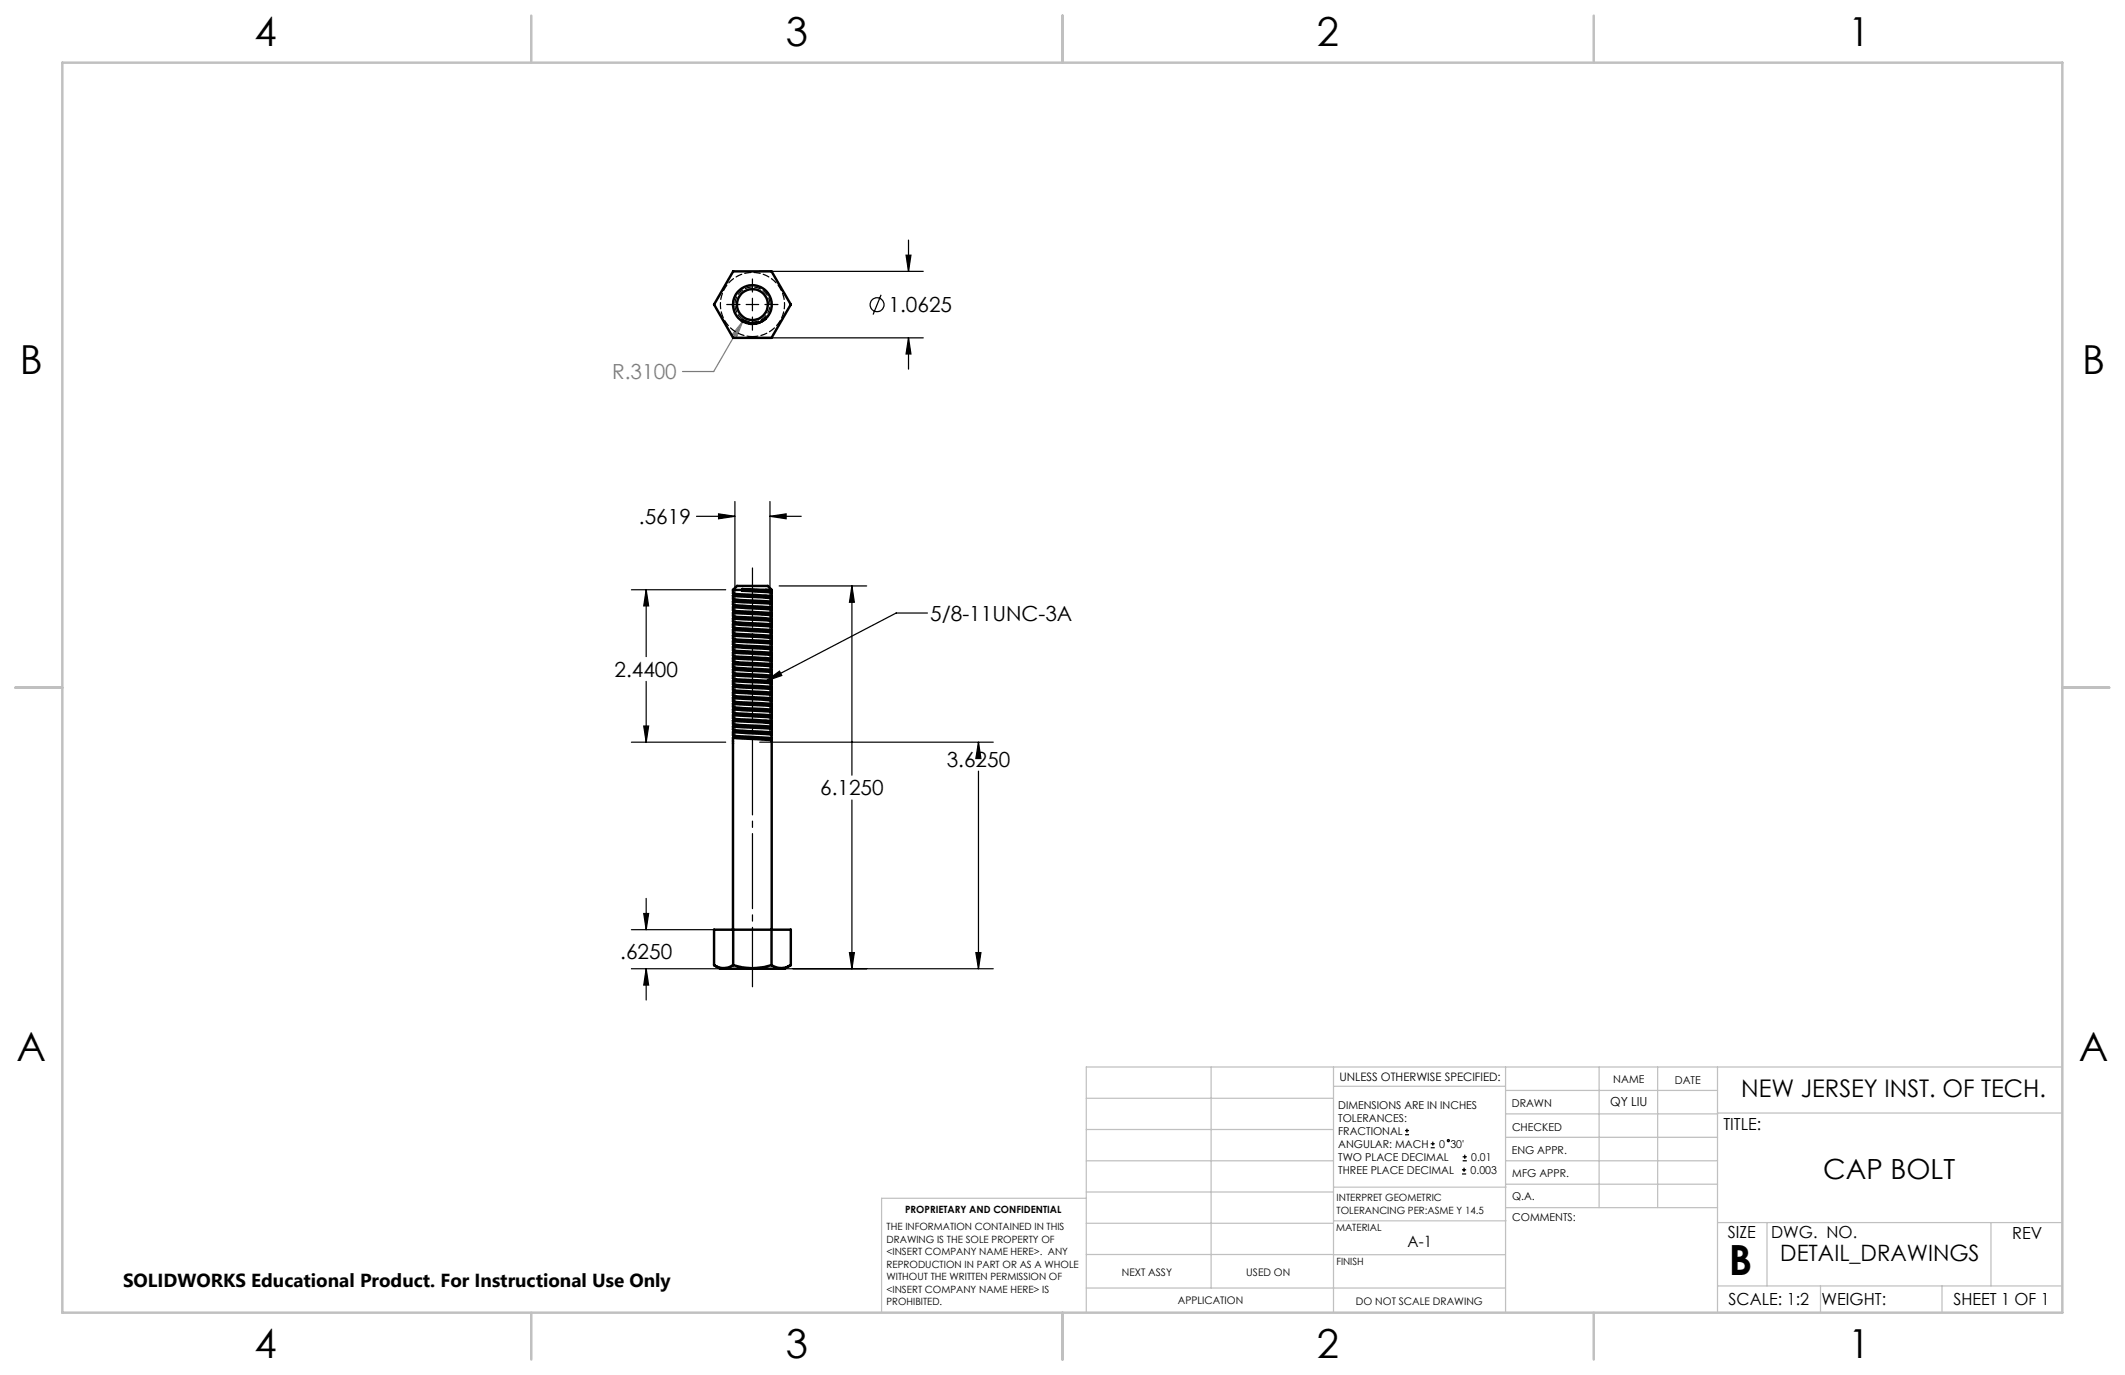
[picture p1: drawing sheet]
<svg xmlns="http://www.w3.org/2000/svg" width="432mm" height="279mm" viewBox="0 0 432 279" stroke-linecap="round" stroke-linejoin="round" font-family="sans-serif">
<g fill="none" stroke="#000" stroke-width=".25">
<path d="M152.9 56.7v2.6M154.4 55.1h33.2M179 59.9l-1.6 4M184.1 51.9h1l-.5 3.2zM184.6 48.8v6.3M147.7 61.9h2.7M151.6 61.9h2.6M152.9 60.6v2.5M152.9 64.4v2.7M154.4 68.7h33.2M155.4 61.9h2.7M184.6 68.7v6.3"/>
<path d="M184.6 68.7l.5 3.2h-1zM128.3 119.8h19.2M131.3 119.8v13.6M131.3 119.8l.5 3.3h-1zM141.5 104.9h7.8M146 104.4l3.3 .5-3.3 .5zM149.3 101.9v47.4M156.5 101.9v47.4M156.5 104.9h6.3M156.5 104.9l3.2-.5v1zM158.3 119.1h17.8M173.1 119.1v38.4"/>
<path d="M173.1 119.1l.5 3.3h-1zM131.3 138.5v12.3M155.7 138.4l2.7-2 .5 .9zM188.5 124.6h-6.4l-26.4 13.8M128.3 150.8h19.2M130.8 147.5h1l-.5 3.3zM154.4 150.8h47.4M198.8 150.8v.9M198.8 156.7v40.1M198.8 150.8l.5 3.3h-1zM173.1 162.6v34.2M128.3 196.8h23.1"/>
<path d="M128.3 188.9h27M130.8 185.6h1l-.5 3.3zM131.3 182.6v6.3M131.3 196.8v6.4M131.3 196.8l.5 3.4h-1zM154.4 196.8h47.4M172.6 193.6h1l-.5 3.2zM198.3 193.6h1l-.5 3.2zM285.5 230.6h.8M285.5 229.7h.8M285.9 229.3v.9M290.7 233.2h.8"/>
<path d="M290.7 232.4h.8M291.1 232v.8M297.1 238.5h.8M297.1 237.7h.8M297.2 235.9h.9M297.2 235.1h.9M297.5 237.3v.8M297.6 234.6v.9"/>
<circle cx="178.2" cy="61.9" r="1.41"/>
<circle cx="294.3" cy="231.8" r=".22"/>
</g>
<path d="M150.9 65.3l-5.9 10.2h-6.3M150.9 65.3l-1.2 3.1-.9-.5zM152.1 65.8h1.3" fill="none" stroke="#808080" stroke-width=".25"/>
<path d="M152.9 200.5v-85.1" fill="none" stroke="#000" stroke-width=".25" stroke-dasharray="15.2 1.3 1.3 1.3" stroke-dashoffset="3.2"/>
<g fill="none" stroke="#c0c0c0" stroke-width=".25">
<path d="M246.1 216.8v44.9M271 216.8v49.9M305.9 216.8v49.9M324.9 216.8v28.6M336.8 216.8v28.6M349 216.8v49.9M419.1 216.8h-198.4v49.9M220.7 235.9h50.3M220.7 229.5h50.3M220.7 223.2h50.3M271 220.7h34.9M305.9 231.1h43.1"/>
<path d="M305.9 226.3h43.1M305.9 221.6h43.1M305.9 235.9h43.1M349 226.2h70.1M220.7 248.6h50.3M220.7 242.2h50.3M220.7 254.9h50.3M220.7 243.5h-41.6v23.2M271 255h34.9M271 248.1h35M271 241.2h35M305.9 240.6h43.1"/>
<path d="M306 245.4h43M349 248.4h70.1M359.1 248.4v12.9M404.6 248.4v12.9M220.7 261.7h85.2M349 261.3h70.1M369.9 261.3v5.4M394.6 261.3v5.4"/>
</g>
<path d="M12.7 12.7h406.4v254h-406.4zM108 3.2v9.5M215.9 3.2v9.5M323.8 3.2v9.5M3.1 139.7h9.6M419.1 139.7h9.5M108 266.7v9.6M215.9 266.7v9.6M323.8 266.7v9.6" fill="none" stroke="#c0c0c0" stroke-width=".5"/>
<g fill="#000">
<path d="M155.7 138.4l2.7-2 .5 .9z"/>
<path d="M173.1 119.1l.5 3.3h-1zM172.6 193.6h1l-.5 3.2zM130.8 185.6h1l-.5 3.3zM131.3 196.8l.5 3.4h-1zM198.8 150.8l.5 3.3h-1zM198.3 193.6h1l-.5 3.2zM130.8 147.5h1l-.5 3.3zM131.3 119.8l.5 3.3h-1zM146 104.4l3.3 .5-3.3 .5zM156.5 104.9l3.2-.5v1zM184.6 68.7l.5 3.2h-1zM184.1 51.9h1l-.5 3.2z"/>
</g>
<path d="M150.9 65.3l-1.2 3.1-.9-.5z" fill="#808080"/>
<g fill="none" stroke="#000" stroke-width=".5">
<path d="M149 55.1h7.8l3.9 6.8-3.9 6.8h-7.8l-3.9-6.8zM155.6 64.7a3.8 3.8 0 0 1-4.8 .4v.1M155.6 64.7a3.9 3.9 0 0 0-.1-5.8 3.9 3.9 0 0 0-5.8 .6 3.9 3.9 0 0 0 1.1 5.7M155.6 64.7a4 4 0 0 1-4.8 .5M148.9 119.9v.7l.4 .1 7.5 .5M148.9 119.9h1.9M148.9 119.9l.9-.8h6.2l.8 .8M150.8 119.9v.2M150.8 119.7l4.8 .2M150.8 119.7l.2 .1M150.8 119.7v.2M151 119.8l5.2 .4 .6 .2"/>
<path d="M151 119.8l-.2 .3M155.6 119.9l1.2 .1M155.6 119.9h1.2M156.8 119.9v.1M148.9 121l.1 .8 7.8 .5M148.9 122.2l.1 .7 7.8 .6M148.9 123.3l.1 .8 7.8 .5M148.9 124.5l.1 .7 7.8 .6M148.9 125.6l.1 .8 7.8 .5M148.9 126.8l.1 .8 7.8 .5M148.9 128v.7l.4 .1 7.5 .5M148.9 129.1l.1 .8 7.8 .5"/>
<path d="M148.9 130.2l.1 .8 7.8 .6M148.9 131.4l.1 .8 7.8 .5M148.9 132.6v.7l.4 .1 7.5 .5M148.9 133.7l.1 .8 7.8 .5M148.9 134.9l.1 .7 7.8 .6M148.9 136l.1 .8 7.8 .5M148.9 137.2l.1 .7 7.8 .6M148.9 138.3l.1 .8 7.8 .5M148.9 139.5l.1 .8 7.8 .5M149 139.1a10.7 10.7 0 0 0 4.4 .5 6.9 6.9 0 0 1 3.4 .5M149 137.9a7.3 7.3 0 0 0 3.6 .5h.8a6.9 6.9 0 0 1 3.4 .5M149 136.8a8.4 8.4 0 0 0 3.6 .4l3.6 .3 .6 .3"/>
<path d="M149 135.6a9 9 0 0 0 3.6 .5h.8a6.9 6.9 0 0 1 3.4 .5M149 134.5a10.7 10.7 0 0 0 4.4 .5 6.9 6.9 0 0 1 3.4 .4M149 133.3l.7 .3 4.4 .2a4.9 4.9 0 0 1 2.7 .5M149 132.2a8.4 8.4 0 0 0 3.6 .4l3.6 .3 .6 .2M149 131a9 9 0 0 0 3.6 .5h.8a6.9 6.9 0 0 1 3.4 .5M149 129.9a7.3 7.3 0 0 0 3.6 .4l.8 .1a6.9 6.9 0 0 1 3.4 .4M149 128.7a8.4 8.4 0 0 0 3.6 .5l3.6 .2 .6 .2M149 127.6a8.4 8.4 0 0 0 3.6 .4l.8 .1a6.9 6.9 0 0 1 3.4 .4M149 126.4a10.7 10.7 0 0 0 4.4 .5 6.9 6.9 0 0 1 3.4 .5M149 125.2a7.3 7.3 0 0 0 3.6 .5h.8a6.9 6.9 0 0 1 3.4 .5M149 124.1a8.4 8.4 0 0 0 3.6 .4l3.6 .3 .6 .3M149 122.9a9 9 0 0 0 3.6 .5h.8a6.9 6.9 0 0 1 3.4 .5"/>
<path d="M149 121.8a10.7 10.7 0 0 0 4.4 .5 6.9 6.9 0 0 1 3.4 .4M149 120.6l.7 .3 4.4 .2a4.9 4.9 0 0 1 2.7 .5M149.3 139.3l-.4 .2 7.9 .6M149.3 138.1l-.4 .2 7.8 .6 .1 .7M149.3 137l-.4 .2 7.9 .6M149.3 135.8l-.4 .2 7.9 .6M149.3 134.7l-.4 .2 7.9 .5M149.3 133.5l-.4 .2 7.8 .6 .1 .7M149.3 132.4l-.4 .2 7.9 .5M149.3 131.2l-.4 .2 7.9 .6M149.3 130l-.4 .2 7.6 .5 .3 .1v.8M149.3 128.9l-.4 .2 7.8 .5 .1 .8"/>
<path d="M149.3 127.7l-.4 .3 7.9 .5M149.3 126.6l-.4 .2 7.9 .6M149.3 125.4l-.4 .2 7.8 .6 .1 .7M149.3 124.3l-.4 .2 7.9 .6M149.3 123.1l-.4 .2 7.9 .6M149.3 122l-.4 .2 7.9 .5M149.3 120.8l-.4 .2 7.8 .6 .1 .7M150.8 120.1l6 .3M156.8 139.7l-.3 .1M156.8 138.5l-.3 .2M156.8 137.3l-.3 .2M156.8 136.2l-.3 .2"/>
<path d="M156.8 135l-.3 .2M156.8 133.9l-.3 .2M156.8 132.7l-.3 .2M156.8 131.6l-.3 .2M156.8 130.4l-.3 .2M156.8 129.3l-.3 .2M156.8 128.1l-.3 .2M156.8 127l-.3 .1M156.8 125.8l-.3 .2M156.8 124.6l-.3 .2M156.8 123.5l-.3 .2M156.8 122.3l-.3 .2"/>
<path d="M156.8 121.2l-.3 .2M156.8 120l-.3 .2M156.8 120.4v.8M156.8 122.7v.8M156.8 123.9v.7M156.8 125.1v.7M156.8 127.4v.7M156.8 128.5v.8M156.8 132v.7M156.8 133.1v.8M156.8 135.4v.8M156.8 136.6v.7"/>
<path d="M156.8 137.8v.7M148.9 140.7v.7l.4 .1 7.5 .5M148.9 141.8l.1 .8 7.8 .5M148.9 142.9l.1 .8 7.8 .6M148.9 144.1l.1 .8 7.8 .5M148.9 145.3v.7l.4 .1 7.5 .5M148.9 146.4l.1 .8 7.8 .5M148.9 147.6l.1 .7 7.8 .6M148.9 148.7l.1 .8 7.8 .5M148.9 149.9v39M149 148.3a9 9 0 0 0 3.6 .5h.8a6.9 6.9 0 0 1 3.4 .5M149 147.2a10.7 10.7 0 0 0 4.4 .5 6.9 6.9 0 0 1 3.4 .4"/>
<path d="M149 146l.7 .3 4.4 .2a4.9 4.9 0 0 1 2.7 .5M149 144.9a8.4 8.4 0 0 0 3.6 .4l3.6 .3 .6 .2M149 143.7a9 9 0 0 0 3.6 .5h.8a6.9 6.9 0 0 1 3.4 .5M149 142.6a7.3 7.3 0 0 0 3.6 .4l.8 .1a6.9 6.9 0 0 1 3.4 .4M149 141.4a8.4 8.4 0 0 0 3.6 .5l3.6 .2 .6 .2M149 140.3a8.4 8.4 0 0 0 3.6 .4l.8 .1a6.9 6.9 0 0 1 3.4 .4M149 149.5a8.4 8.4 0 0 0 3.6 .4l3.6 .3 .6 .3M149.3 149.7l-.4 .2 7.9 .6M149.3 148.5l-.4 .2 7.9 .6M149.3 147.4l-.4 .2 7.9 .5M149.3 146.2l-.4 .2 7.8 .6 .1 .7M149.3 145.1l-.4 .2 7.9 .5"/>
<path d="M149.3 143.9l-.4 .2 7.9 .6M149.3 142.7l-.4 .2 7.6 .5 .3 .1v.8M149.3 141.6l-.4 .2 7.8 .5 .1 .8M149.3 140.4l-.4 .3 7.9 .5M156.8 148.9l-.3 .2M156.8 147.7l-.3 .2M156.8 146.6l-.3 .2M156.8 145.4l-.3 .2M156.8 144.3l-.3 .2M156.8 143.1l-.3 .2M156.8 142l-.3 .2M156.8 140.8l-.3 .2"/>
<path d="M156.8 150l-.3 .2M156.8 140.1v.7M156.8 141.2v.8M156.8 144.7v.7M156.8 145.8v.8M156.8 148.1v.8M156.8 149.3v.7M156.8 150.5v38.4M145.1 196.1a3.4 3.4 0 0 0 3.9 0M145.1 196.1l1.3 .7h13l1.3-.7M145.1 196.1v-7.2h15.6v7.2M149 196.1l.9 .3a12 12 0 0 0 6.9-.3"/>
<path d="M149 188.9v7.2M156.8 196.1a3.5 3.5 0 0 0 3.9 0M156.8 188.9v7.2"/>
<circle cx="152.9" cy="61.9" r="3.1"/>
</g>
<circle cx="150.8" cy="65.2" r=".25" fill="#000"/>
<path d="M149.3 61.9h-.3M150.6 65l.5 .3M150.8 65.2l-.2-.1M150.9 65.1l.1-.2M151 64.9l-.1 .2M155.8 64.6l-.2 .1" fill="none" stroke="#000" stroke-width=".25" stroke-dasharray="1.3 .6"/>
<path d="M151 64.9a3.6 3.6 0 0 1 .1-6 3.6 3.6 0 0 1 5.4 2.6 3.6 3.6 0 0 1-4.6 3.8l-.9-.4" fill="none" stroke="#000" stroke-width=".25" stroke-dasharray="1.3 .6" stroke-dashoffset="-.1"/>
<path d="M155 65.2l.6-.5" fill="none" stroke="#000" stroke-width=".25" stroke-dasharray="1.3 .6" stroke-dashoffset=".4"/>
<path d="M152.9 68.4a6.5 6.5 0 0 0 5.7-9.6 6.5 6.5 0 0 0-11.1-.5 6.5 6.5 0 0 0 4.8 10.1h.6" fill="none" stroke="#000" stroke-width=".25" stroke-dasharray="1.3 .6" stroke-dashoffset=".2"/>
<text font-size="8.5" x="351.3" y="259">B</text>
<g font-size="8.1">
<text x="51.7" y="9.3">4</text>
<text x="159.7" y="9.3">3</text>
<text x="267.6" y="9.3">2</text>
<text x="375.6" y="9.3">1</text>
<text x="4" y="76">B</text>
<text x="423.1" y="76">B</text>
<text x="3.3" y="215.7">A</text>
<text x="422.4" y="215.7">A</text>
<text x="51.7" y="276">4</text>
<text x="159.7" y="276">3</text>
<text x="267.6" y="276">2</text>
<text x="375.6" y="276">1</text>
</g>
<text font-size="5.6" x="370.5" y="239.6">CAP BOLT</text>
<text font-size="4.9" x="353.8" y="222.9">NEW JERSEY INST. OF TECH.</text>
<text font-size="4.6" x="361.8" y="256.2">DETAIL_DRAWINGS</text>
<g font-size="4.2">
<text x="180.6" y="63.5">1.0625</text>
<text x="129.8" y="106.5">.5619</text>
<text x="189" y="126.2">5/8-11UNC-3A</text>
<text x="124.9" y="137.5">2.4400</text>
<text x="192.4" y="155.8">3.6250</text>
<text x="166.7" y="161.6">6.1250</text>
<text x="126" y="194.8">.6250</text>
</g>
<text font-size="4.2" fill="#808080" x="124.4" y="77.1">R.3100</text>
<text font-size="3.8" x="25" y="261.6">SOLIDWORKS Educational Product. For Instructional Use Only</text>
<g font-size="3.4">
<text x="350.2" y="229.5">TITLE:</text>
<text x="351.1" y="251.6">SIZE</text>
<text x="359.9" y="251.6">DWG. NO.</text>
<text x="408.9" y="251.7">REV</text>
<text x="351.2" y="265.2">SCALE: 1:2</text>
<text x="370.1" y="265.3">WEIGHT:</text>
<text x="396.9" y="265.2">SHEET 1 OF 1</text>
</g>
<text font-size="3.2" x="286" y="253.3">A-1</text>
<text font-size="2.5" x="327.2" y="224.8">QY LIU</text>
<text font-size="2.4" x="272.2" y="219.7">UNLESS OTHERWISE SPECIFIED:</text>
<g font-size="2.2">
<text x="327.8" y="220.1">NAME</text>
<text x="340.3" y="220.2">DATE</text>
<text x="271.9" y="225.3">DIMENSIONS ARE IN INCHES</text>
<text x="271.9" y="227.9">TOLERANCES:</text>
<text x="307.2" y="224.9">DRAWN</text>
<text x="271.9" y="230.6">FRACTIONAL</text>
<text x="271.9" y="233.2">ANGULAR: MACH</text>
<text x="292.5" y="233.2">0</text>
<text x="294.7" y="233.2">30'</text>
<text x="307.3" y="229.8">CHECKED</text>
<text x="271.9" y="235.9">TWO PLACE DECIMAL</text>
<text x="271.9" y="238.5">THREE PLACE DECIMAL</text>
<text x="298.8" y="238.5">0.003</text>
<text x="299" y="235.9">0.01</text>
<text x="307.2" y="234.5">ENG APPR.</text>
<text x="307.3" y="239.2">MFG APPR.</text>
<text x="307.3" y="243.9">Q.A.</text>
<text x="307.3" y="248.1">COMMENTS:</text>
</g>
<g font-size="2.1">
<text x="227.9" y="259.2">NEXT ASSY</text>
<text x="253.3" y="259.2">USED ON</text>
<text x="239.3" y="265">APPLICATION</text>
<text x="275.5" y="265.1">DO NOT SCALE DRAWING</text>
</g>
<g font-size="2">
<text x="271.6" y="244.1">INTERPRET GEOMETRIC</text>
<text x="180.2" y="250">THE INFORMATION CONTAINED IN THIS</text>
<text x="183.9" y="246.4">PROPRIETARY AND CONFIDENTIAL</text>
<text x="271.5" y="250.2">MATERIAL</text>
<text x="271.6" y="246.6">TOLERANCING PER:ASME Y 14.5</text>
<text x="180.2" y="252.5">DRAWING IS THE SOLE PROPERTY OF</text>
<text x="180.2" y="255.1">&lt;INSERT COMPANY NAME HERE&gt;. ANY</text>
<text x="180.2" y="257.6">REPRODUCTION IN PART OR AS A WHOLE</text>
<text x="271.5" y="257">FINISH</text>
<text x="180.2" y="260.1">WITHOUT THE WRITTEN PERMISSION OF</text>
<text x="180.2" y="262.6">&lt;INSERT COMPANY NAME HERE&gt; IS</text>
<text x="180.2" y="265.2">PROHIBITED.</text>
</g>
</svg>
